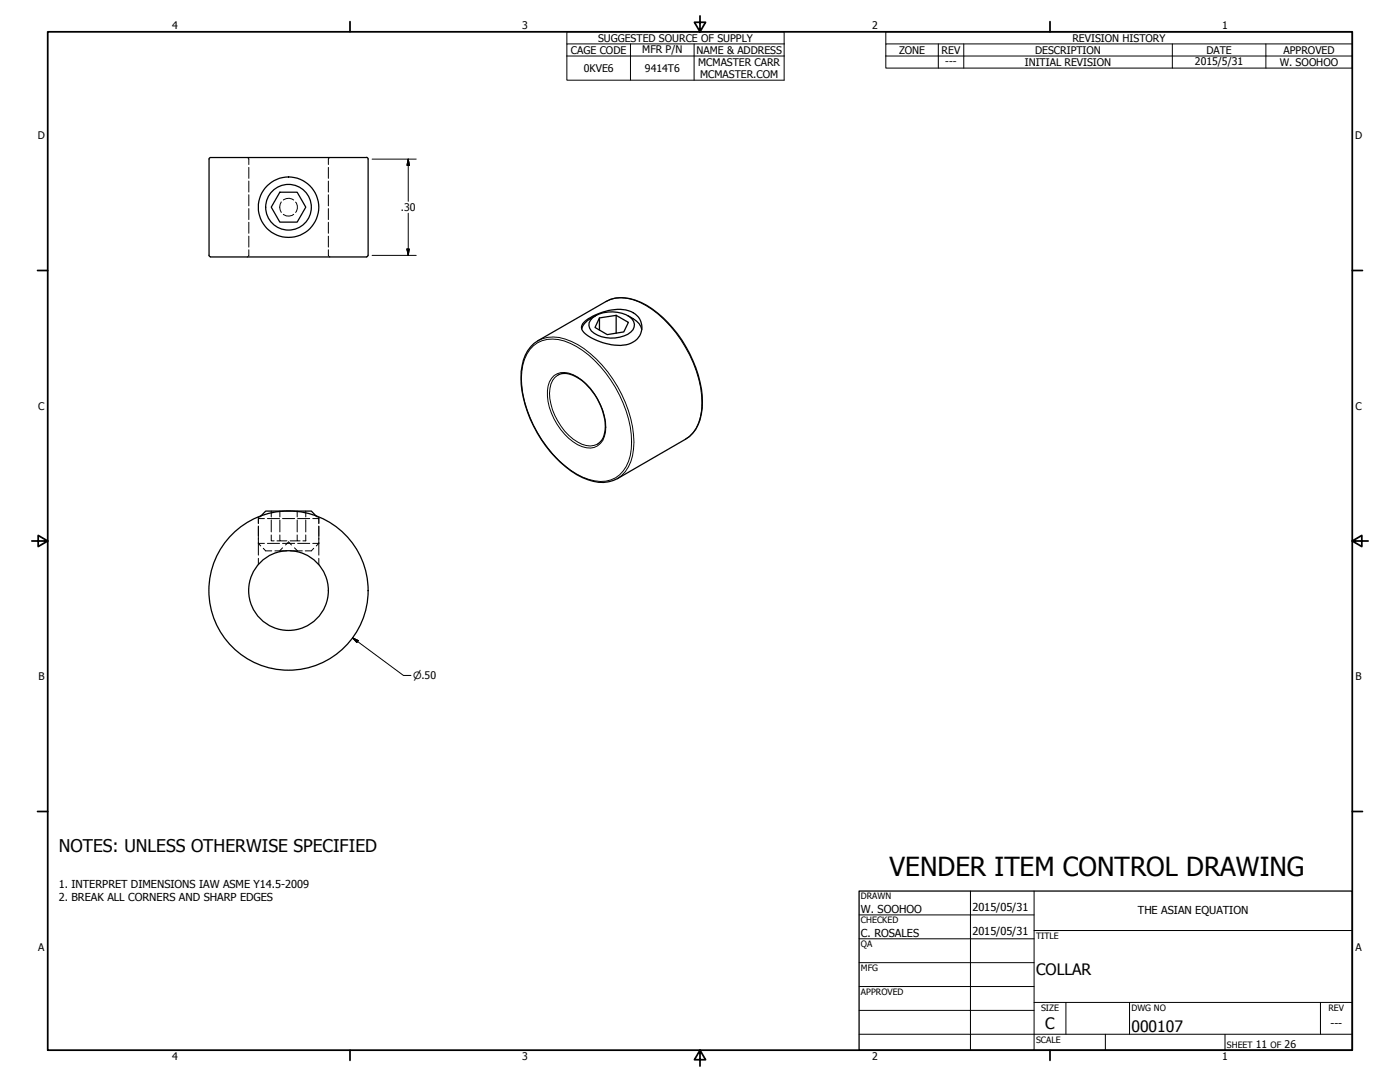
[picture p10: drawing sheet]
<svg xmlns="http://www.w3.org/2000/svg" width="559mm" height="432mm" viewBox="0 0 559 432" stroke-linecap="round" stroke-linejoin="round" font-family="sans-serif">
<!-- layer: Visible (ANSI) -->
<g fill="none" stroke="#000" stroke-width=".51">
<path d="M84 62.9l-.6 .6v38.4l.6 .6M84.1 62.9h62.2M111.7 76.7h6.9l3.4 6-3.4 5.9h-6.9l-3.4-5.9zM146.3 62.8l.6 .7v38.4M84.1 102.6h62.2M146.9 101.9l-.6 .6M236.5 126.8a13.2 13.2 0 0 1 15.8 .5 3.8 3.8 0 0 1-1.7 6.1 13.4 13.4 0 0 1-14.6-1.3 3.5 3.5 0 0 1 .5-5.3zM237.7 126a9.4 9.4 0 0 0-5.5 5.3M239.3 126.9l6.6-1 4.9 2.8-1.8 3.8-6.6 1-4.9-2.8zM239.3 126.9v4.9M245.9 125.9v7.1M250.6 126a9.1 9.1 0 0 1 5.6 5.4"/>
<path d="M104.1 206l1.9-2h18.3l1.9 2"/>
<circle cx="115.2" cy="82.7" r="9.1"/>
<circle cx="115.2" cy="82.7" r="12.1"/>
<circle cx="115.2" cy="235.7" r="31.8"/>
<circle cx="115.2" cy="235.7" r="15.9"/>
</g>
<!-- layer: Hidden (ANSI) -->
<g fill="none" stroke="#000" stroke-width=".4">
<path d="M98.7 62.9l.2 .1M99.2 63.2l.1 2.5M99.3 66.8v4.4M99.3 72.3v4.3M99.3 77.7v4.5M113.1 79.8a3.5 3.5 0 0 1 4.1 0M131.1 66.8v4.4M131.1 72.3v4.3M131.1 77.7v4.5M131.2 63.2l-.1 2.5M131.7 62.9l-.3 .1M99.3 83.2v4.4"/>
<path d="M99.3 88.7v4.4M99.3 94.2v4.4M99.3 99.7l-.1 2.5M112.3 80.6a3.8 3.8 0 0 0 0 4.2M113.1 85.5a3.2 3.2 0 0 0 4.1 0M118 80.6a3.2 3.2 0 0 1 0 4.2M131.1 83.2v4.4M131.1 88.7v4.4M131.1 94.2v4.4M131.1 99.7l.1 2.5M98.9 102.4l-.2 .2M131.4 102.4l.3 .2"/>
<path d="M103.1 206.3v2.6M103.1 209.9v11.7M103.4 206.6l-.3 .3h2.4M104.1 206l-.3 .3M105.1 218.8l.9 1h2.5M105.5 216.9h-2.4l1 1M106.7 206.9h4.9M106.7 216.9h4.9M108.3 213.5v2.3h1.1M108.3 204v2.3M108.3 207.5v4.8M109.7 219.8h4.9"/>
<path d="M110.6 215.8h1.1M111.7 213.5v2.3h2.8M111.7 204v2.3M111.7 207.5v4.8M112.8 206.9h4.8M112.8 216.9h4.8M112.8 218.6l-1.2 1.2M114 217.5l1.2-1.2 1.1 1.2M115.8 219.8h4.8M115.8 215.8h2.8M117.5 218.6l1.2 1.2M118.6 213.5v2.3h1.2"/>
<path d="M118.6 204v2.3M118.6 207.5v4.8M118.8 206.9h4.8M118.8 216.9h4.8M122 204v2.3M122 207.5v4.8M122 213.5v2.3h-1.1M124.8 216.9h2.5l-1.1 1M125.2 218.8l-.9 1h-2.4M126.2 206l.4 .3M126.9 206.6l.4 .3h-2.5M127.3 206.3v2.6"/>
<path d="M127.3 209.9v11.7M103.1 222.8v2.6M127.3 222.8v2.6"/>
</g>
<!-- layer: Visible Narrow (ANSI) -->
<path d="M212.9 138a13 13 0 0 1 14.7-1 46.3 46.3 0 0 1 22.3 27.1 32.4 32.4 0 0 1 1 20 11.7 11.7 0 0 1-15.9 7.2 39.5 39.5 0 0 1-20.4-18.6 42.4 42.4 0 0 1-6.3-24.4 15.8 15.8 0 0 1 4.6-10.3zM214.8 136a14.6 14.6 0 0 1 13.3 .3 46.5 46.5 0 0 1 21.5 24.4 34.9 34.9 0 0 1 2.2 23.6 12.8 12.8 0 0 1-5.4 6.7M241.9 120.3a14.4 14.4 0 0 1 13.4 .3 47.5 47.5 0 0 1 22.7 27.7 29.5 29.5 0 0 1-.1 22.5l-1.2 1.8-1.4 1.5-1.7 1.2M221.1 149.9a8 8 0 0 1 9.5 .6 25.4 25.4 0 0 1 11.1 21.9 6.6 6.6 0 0 1-9.4 5.8 24.2 24.2 0 0 1-13.5-24.1l.5-1.6zM222.6 149.7a9 9 0 0 0-3.1 9.4 24.5 24.5 0 0 0 12.8 18.2 6.9 6.9 0 0 0 6.2-.1" fill="none" stroke="#000" stroke-width=".4"/>
<path d="M211.8 138.4l3-2.4 27.1-15.7a16.4 16.4 0 0 1 16.2 1.6 49.3 49.3 0 0 1 22.3 38.6 17.5 17.5 0 0 1-5.3 13.7l-28.7 16.8a14.7 14.7 0 0 1-14-.4 48.4 48.4 0 0 1-24.1-34.6 22.1 22.1 0 0 1 3.5-17.6zM233 128.7a21.3 21.3 0 0 1 17.9-4.7 6.8 6.8 0 0 1 5.3 6.7 6.8 6.8 0 0 1-5.3 6.7 20.9 20.9 0 0 1-18.3-5.3l-.5-1.5zM222.6 149.7a7.3 7.3 0 0 1 7.7 .9 24.4 24.4 0 0 1 11.3 20.8l-.2 1.2a6.1 6.1 0 0 1-2.9 4.6" fill="none" stroke="#000" stroke-width=".51"/>
<!-- layer: Border (ANSI) -->
<g fill="none" stroke="#000" stroke-width=".7">
<path d="M19 12.7h520.8v406.4h-520.8zM139.7 8.6v4.1M279.4 6.3v6.4l-2.2-3.8h4.4l-2.2 3.8M419.1 8.6v4.1M15 107.9h4M539.8 107.9h4M12.7 215.9h6.3l-3.8-2.2v4.4l3.8-2.2M539.8 215.9l3.8 2.2v-4.4l-3.8 2.2h6.3M15 323.8h4M539.8 323.8h4M139.7 419.1v4.1M279.4 419.1l2.2 3.8h-4.4l2.2-3.8v6.3"/>
<path d="M419.1 419.1v4.1"/>
</g>
<!-- layer: Title (ANSI) -->
<g fill="none" stroke="#000" stroke-width=".4">
<path d="M387.3 355.6v63.5M412.7 355.6v63.5M342.9 365.1h69.8M342.9 374.6h69.8M412.7 371.3h127.1M342.9 384.2h69.8M342.9 393.7h69.8M342.9 412.7h196.9M342.9 403.2h69.8M412.7 400h127.1M425.4 400v12.7M441.2 412.7v6.4"/>
<path d="M450.8 400v12.7M488.9 412.7v6.4M527 400v12.7"/>
</g>
<path d="M342.9 355.6h196.9v63.5h-196.9z" fill="none" stroke="#000" stroke-width=".51"/>
<!-- layer: Symbol (ANSI) -->
<g fill="none" stroke="#000" stroke-width=".4">
<path d="M226.3 17.5v-4.8h86.7v4.8M251.7 17.5v14.5M277.1 17.5v14.5M313 17.5h-86.7v4.9M313 17.5v14.5h-86.7v-9.6M353.6 17.5v-4.8h186.2v4.8M374.5 17.5v9.7M384.7 17.5v9.7M467.9 17.5v9.7M505.3 17.5v9.7M539.8 17.5h-186.2v4.9M539.8 17.5v9.7h-186.2v-4.8"/>
<path d="M226.3 22.4h86.7M353.6 22.4h186.2"/>
</g>
<!-- layer: Dimension (ANSI) -->
<path d="M148.5 63.5h17.6M162.9 63.5l.5 2.5h-1zM162.9 63.5v16.8M162.4 99.4h1l-.5 2.5zM162.9 85.1v16.8M148.5 101.9h17.6M140.7 254.6l2.3 1.1-.6 .7zM140.7 254.6l20.3 15h3" fill="none" stroke="#000" stroke-width=".4"/>
<path d="M162.9 63.5l.5 2.5zM162.9 63.5l.5 2.5h-1zM162.4 99.4l.5 2.5zM162.4 99.4h1l-.5 2.5zM140.7 254.6l2.3 1.1zM140.7 254.6l2.3 1.1-.6 .7z" fill="#000" stroke="#000" stroke-width=".4"/>
<text font-size="10.5" x="355" y="349.4">VENDER ITEM CONTROL DRAWING</text>
<text font-size="7" x="23.5" y="340">NOTES: UNLESS OTHERWISE SPECIFIED</text>
<g font-size="6.3">
<text x="413.5" y="389.1">COLLAR</text>
<text x="417.2" y="410.6">C</text>
<text x="451.6" y="411.9">000107</text>
</g>
<g font-size="4.4">
<text x="23.5" y="354.4">1. INTERPRET DIMENSIONS IAW ASME Y14.5-2009</text>
<text x="23.5" y="359.6">2. BREAK ALL CORNERS AND SHARP EDGES</text>
<text x="343.7" y="364.3">W. SOOHOO</text>
<text x="388.1" y="363.7">2015/05/31</text>
<text x="454.2" y="364.7">THE ASIAN EQUATION</text>
<text x="343.7" y="373.8">C. ROSALES</text>
<text x="388.1" y="373.2">2015/05/31</text>
<text x="531.1" y="409.7">---</text>
</g>
<g font-size="4.2">
<text x="68.7" y="11.7">4</text>
<text x="208.4" y="11.7">3</text>
<text x="348.1" y="11.7">2</text>
<text x="487.8" y="11.7">1</text>
<text x="238.7" y="16.6">SUGGESTED SOURCE OF SUPPLY</text>
<text x="428.1" y="16.6">REVISION HISTORY</text>
<text x="227.9" y="21.5">CAGE CODE</text>
<text x="256.3" y="21.2">MFR P/N</text>
<text x="277.9" y="21.5">NAME &amp; ADDRESS</text>
<text x="358.8" y="21.5">ZONE</text>
<text x="375.9" y="21.5">REV</text>
<text x="413.1" y="21.5">DESCRIPTION</text>
<text x="481.5" y="21.5">DATE</text>
<text x="512.3" y="21.5">APPROVED</text>
<text x="233" y="28.7">0KVE6</text>
<text x="257.4" y="28.7">9414T6</text>
<text x="278.6" y="26.3">MCMASTER CARR</text>
<text x="377.3" y="26.1">---</text>
<text x="409" y="26.3">INITIAL REVISION</text>
<text x="476.9" y="26">2015/5/31</text>
<text x="510.8" y="26.3">W. SOOHOO</text>
<text x="279.5" y="31.1">MCMASTER.COM</text>
<text x="15.1" y="55.5">D</text>
<text x="540.9" y="55.5">D</text>
<text x="160" y="84.2">.30</text>
<text x="15.2" y="163.4">C</text>
<text x="541" y="163.4">C</text>
<text x="15.3" y="271.4">B</text>
<text x="541.1" y="271.4">B</text>
<text x="15.2" y="379.3">A</text>
<text x="541" y="379.3">A</text>
<text x="501.3" y="418.3">11</text>
<text x="512.8" y="418.3">26</text>
<text x="68.7" y="423.2">4</text>
<text x="208.4" y="423.2">3</text>
<text x="348.1" y="423.2">2</text>
<text x="487.8" y="423.2">1</text>
</g>
<text font-size="4" x="164.8" y="271">⌀.50</text>
<g font-size="3.5">
<text x="343.7" y="358.9">DRAWN</text>
<text x="343.7" y="368.5">CHECKED</text>
<text x="413.5" y="374.6">TITLE</text>
<text x="343.7" y="378">QA</text>
<text x="343.7" y="387.5">MFG</text>
<text x="343.7" y="397.1">APPROVED</text>
<text x="415.5" y="403.4">SIZE</text>
<text x="451.6" y="403.4">DWG NO</text>
<text x="530.3" y="403.4">REV</text>
<text x="413.5" y="416.1">SCALE</text>
<text x="489.7" y="418.3">SHEET</text>
<text x="507.2" y="418.3">OF</text>
</g>
</svg>
